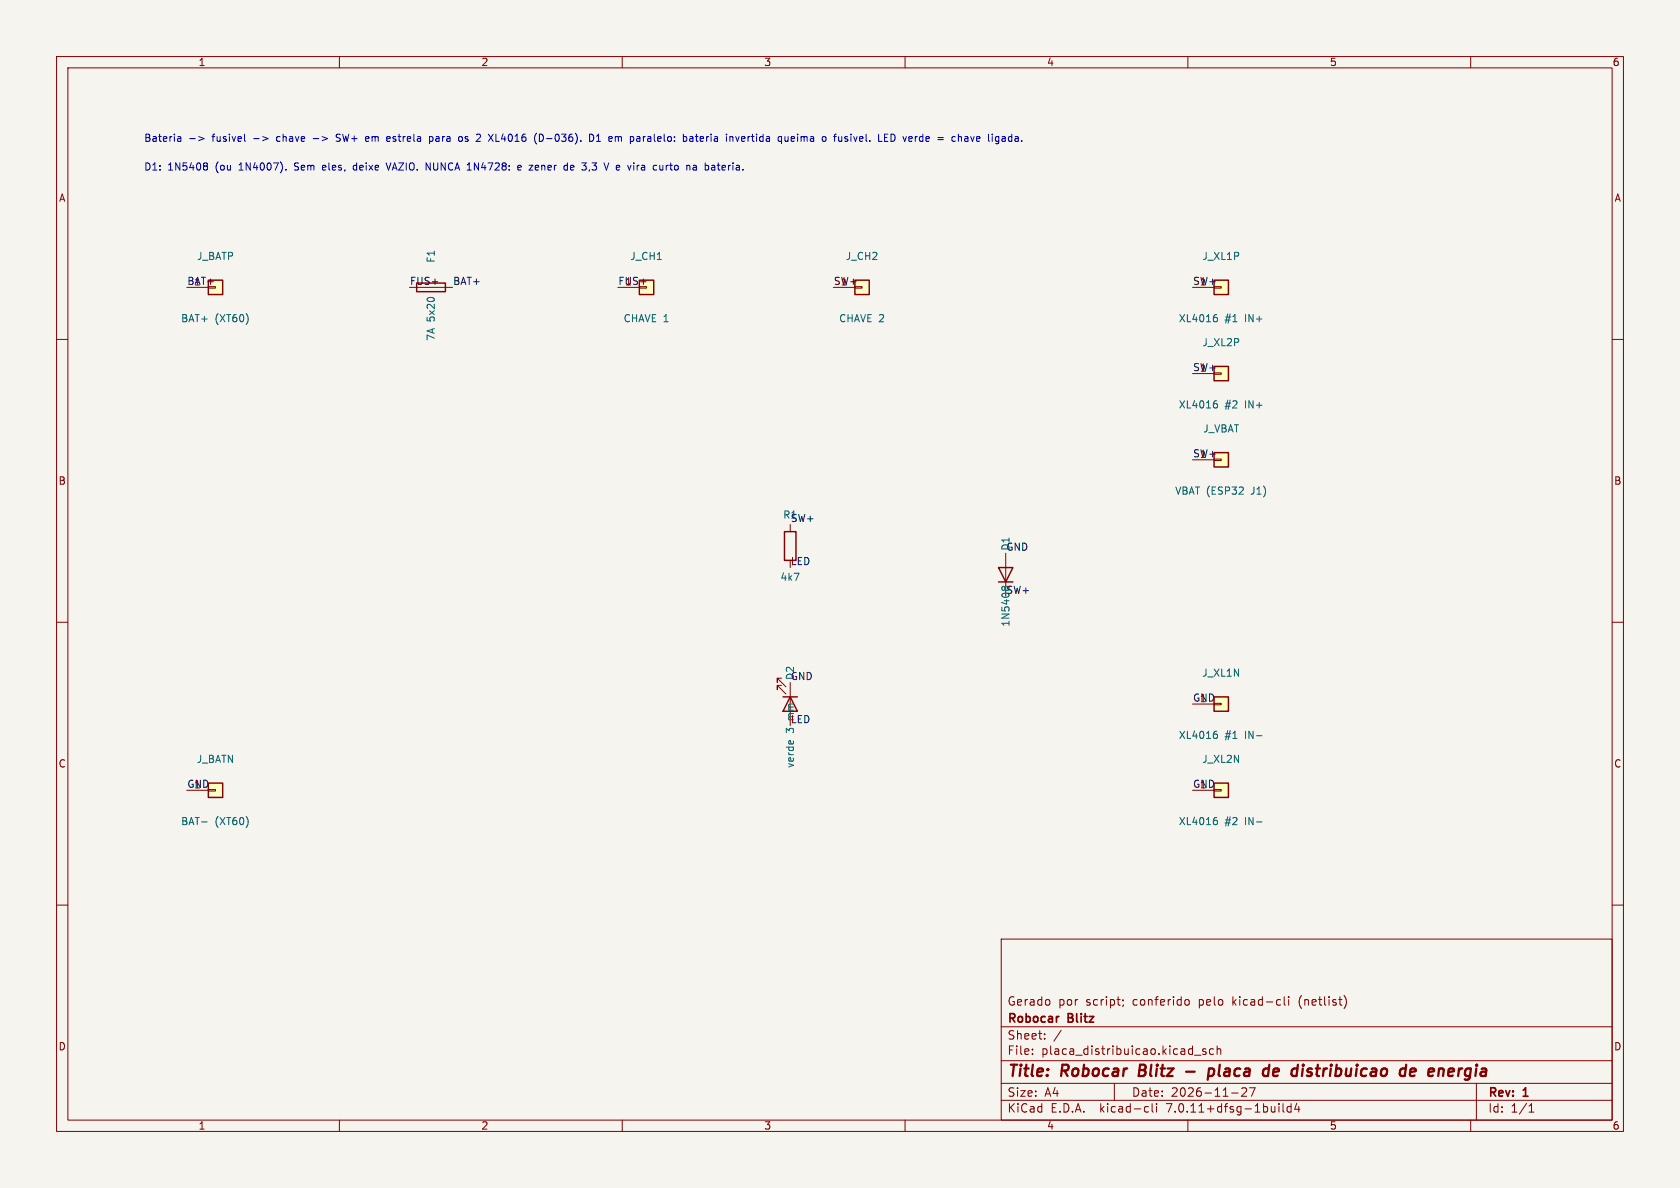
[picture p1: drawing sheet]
<svg xmlns="http://www.w3.org/2000/svg" width="297mm" height="210mm" viewBox="0 0 297 210" stroke-linecap="round" stroke-linejoin="round" font-family="sans-serif">
<path d="M0 0h297v210h-297z" fill="#f5f4ef" stroke="#f5f4ef" stroke-width=".18"/>
<g fill="none" stroke="#840000" stroke-width=".18">
<path d="M10 10h277v190h-277zM12 12h273v186h-273zM60 10v2M110 10v2M160 10v2M210 10v2M260 10v2M10 60h2M33 50.8h3.8M36.8 50.7h1.3v.2h-1.3zM73.7 50.8h6.3M109.2 50.8h3.8"/>
<path d="M147.3 50.8h3.8M151.1 50.7h1.3v.2h-1.3zM210.8 50.8h3.8M214.6 50.7h1.3v.2h-1.3zM285 60h2M210.8 66h3.8M214.6 65.9h1.3v.3h-1.3zM139.7 92.7v1.3M177.8 97.8v7.6M210.8 81.3h3.8M214.6 81.2h1.3v.2h-1.3zM10 110h2"/>
<path d="M138.2 119.9h-.8v.8v-.8l1.5 1.5M285 110h2M33 139.7h3.8M36.8 139.6h1.3v.2h-1.3zM138.2 121.2h-.8v.7v-.7l1.5 1.5M139.7 120.7v7.6M210.8 139.7h3.8M210.8 124.5h3.8M214.6 139.6h1.3v.2h-1.3zM214.6 124.3h1.3v.3h-1.3zM10 160h2M285 160h2"/>
<path d="M177 166h108v32h-108zM198.5 176.8v.1M198.6 177.6l-.1 .3M209.6 176.8l.4-.1 .2 .3v.6l-.2 .1-.4-.1M227 176.2v1.3l.2 .2M227.8 176.2v.1M227.8 176.7v1M237.6 176a1.72 1.72 0 0 1 0 2.3M60 198v2M110 198v2M160 198v2M177 194.5h108"/>
<path d="M177 191.5h108M177 187.5h108M177 181.5h108M182.5 186.3v.1M182.5 185.5v.1M184.7 183.6v.1M184.7 182.8v.1M187.6 182.1l-1.3 2M197 191.5v3M202.6 195.6l.4 .1M203 196.5l-.4 .1M203.7 195.1v1.3l.2 .2"/>
<path d="M204.5 195.1v.1M204.5 195.6v1M210 198v2M211.2 186.5h1.1M213.2 185.5l-.4-.1-.2 .2 .1 .2 .5 .2v.3h-.6M214.5 185.5l-.4-.1-.3 .3v.4l.2 .2h.5M215.2 185.5l.2-.1 .3 .1 .1 .9M215.2 184.9v1.5M217.7 193.2h1.2M220.3 192.4v.5l-.8 .9h.9M221.9 192.3l-.7 1.5M226.1 195.1v.1"/>
<path d="M226.1 195.6v1M226.8 195.1v1.3l.2 .2M228.2 195.7l-.4-.1-.3 .3v.4l.2 .2h.5M228.2 195.1v1.5M229.2 195l-.3 1.1h.9M229.6 195.6v1M260 198v2M261 191.5v6.5M270.3 196.6h.9M270.3 195.5l.4-.4v1.5"/>
</g>
<g fill="none" stroke="#840000" stroke-width=".4">
<path d="M201.6 188.2l-.3 2h.8M209.7 189.4h1.5M213.7 189l.2-.1 .6 .1 .2 .3-.1 .5a.66 .66 0 0 1-1 .3M213.8 188.9l-.3 2M224.1 188.9l.2 .1M224.4 188.2l-.2 2M225.8 188.9l-.5 .1-.2 .9 .2 .3 .6-.1M226.1 189.4l-1 .1M231 190.1l.2 .1 .6-.1M231.8 188.9l-.5 .1-.2 .3 .1 .1 .6 .2M249.3 189.5l1-.1-.1-.4-.5-.1-.4 .3v.9l.2 .1 .6-.1M256.4 188.9l.6 .1v.4l-1 .1"/>
<path d="M256.8 190.1l-.2 .1"/>
</g>
<path d="M187.1 179.7h.1" fill="none" stroke="#840000" stroke-width=".3"/>
<g fill="none" stroke="#840000" stroke-width=".25">
<path d="M36.8 49.5h2.6v2.6h-2.6zM73.7 50h5v1.6h-5zM113 49.5h2.6v2.6h-2.6zM151.1 49.5h2.6v2.6h-2.6zM214.6 49.5h2.6v2.6h-2.6zM214.6 64.8h2.6v2.5h-2.6zM138.7 94h2v5.1h-2zM214.6 80h2.6v2.6h-2.6zM176.5 100.3h2.6l-1.3 2.6zM176.5 102.9h2.6M36.8 138.4h2.6v2.6h-2.6zM138.4 123.2h2.6"/>
<path d="M139.7 123.2l1.3 2.5h-2.6zM214.6 138.4h2.6v2.6h-2.6zM214.6 123.2h2.6v2.5h-2.6z"/>
</g>
<path d="M214.8 56.1h.2l.2 .2v.5l-.4 .1M214.9 55.6h.2M214.8 71.3h.2l.2 .3v.4l-.4 .1M214.9 70.8h.2M177.4 103.7l-.3 .2 .1 .4M214.8 129.8h.2l.2 .2v.4l-.4 .1M214.9 129.3h.2M222.1 130.1h1M35.7 145.3h.9M214.8 145h.2l.2 .2v.5l-.4 .1M214.9 144.5h.2M222.1 145.3h1" fill="none" stroke="#006464" stroke-width=".18"/>
<g fill="#ffffc2" stroke="#ffffc2" stroke-width=".18">
<path d="M36.8 138.4h2.6v2.6h-2.6z"/>
<path d="M214.6 80h2.6v2.6h-2.6z"/>
<path d="M214.6 64.8h2.6v2.5h-2.6z"/>
<path d="M214.6 49.5h2.6v2.6h-2.6z"/>
<path d="M151.1 49.5h2.6v2.6h-2.6z"/>
<path d="M36.8 49.5h2.6v2.6h-2.6z"/>
<path d="M214.6 138.4h2.6v2.6h-2.6z"/>
<path d="M214.6 123.2h2.6v2.5h-2.6z"/>
<path d="M113 49.5h2.6v2.6h-2.6z"/>
</g>
<g fill="none" stroke="#0000c2" stroke-width=".18">
<path d="M31.5 24.1h.3l.2 .2v.7M32 24.9l-.5 .1M32 24.4l-.5 .1M33.5 24.5h1M35.1 24.1l1 .4-1 .4M36.2 28.8h.2l.3 .2-.3 .3M36.2 29.3h.2M36.4 29.3l.2 .2 .1 .3-.3 .3h-.2M43.2 23.7v1.1l.2 .2M44.9 24.5h.9M46.4 24.1l1 .4-1 .4M50.5 29.9v.2"/>
<path d="M55.4 24.5h.9M57.2 29.2l-.2 .2v.5l.2 .2M57.6 29.5l-.6 .1M59.4 24.9l.5 .1M60 23.7h-.3l-.3 .3 .1 .3 .4 .1M62.9 29.2h-.2l-.2 .3v.4l.4 .2M64.7 24.2h.5M64.7 24.9h.5M65.2 24.4l-.6 .2M68.3 28.8l.4 1.3 .4-1.3M68.6 24.1l.3 .1 .1 .2-.6 .2M68.9 24.9l-.3 .1"/>
<path d="M75.3 28.8l.8 1.3v-1.3M75.9 24.2l.4-.1 .2 .3-.1 .5h-.5M75.9 24.1v1.3M81.3 24.1l.3 .1 .1 .2v.5l-.4 .1M87.7 23.7v1.3h.6M91.5 29.6l.6-.1v-.2l-.4-.1-.2 .2 .1 .6h.5M94.7 30l.3 .1M95 29.2l-.3 .1M95.2 29.5l-.6 .1M95.3 23.7a.64 .64 0 0 1 .8 .7 .64 .64 0 0 1-.8 .6zM101.3 29.2h-.3l-.1 .2v.6l.4 .1M101.5 29.5l-.6 .1"/>
<path d="M104.2 23.7a.64 .64 0 0 1 .8 .7 .64 .64 0 0 1-.8 .6zM105.4 25h.8M105.4 24.1l.4-.4v1.3M109.1 24.1l.2 .2M109.3 24.3v.7M109.8 24.2l-.3-.1-.2 .2M113.7 24.1v.9M113.8 24.3l-.1 .1M117.8 29.2v.9M118.1 29.2l-.3 .3M122 24.2h.4l.1 .8M122.5 24.4l-.4 .1-.2 .2 .2 .3 .4-.1"/>
<path d="M122.9 24.1h.5M123 29.3l.1 .8M123.1 23.7v1.1l.3 .2M123.1 30l-.1 .1M123.1 29.5l-.1 .1M126.8 29.2h.5M127.2 30.1h.1M130.1 24.1l.3 .9 .3-.9M131.3 24.1l-.2 .2v.5l.2 .2M131.7 24.4l-.6 .2M139.3 24.9l-.2 .1-.3-.1M139.3 24.1v.9"/>
<path d="M139.9 24.6l.6-.2-.1-.2-.4-.1-.1 .2v.6h.5M147.4 24.1h.4M147.8 23.7l-.3 .2v1.1M148.3 24.1v.7l.3 .2M157.5 23.7a.64 .64 0 0 1 .8 .7 .64 .64 0 0 1-.8 .6zM169.4 23.7v1.3M169.8 24.1l-.4 .2M171.6 24.1l.3 .9 .3-.9M178.3 24.7l.2 .3 .4-.1M178.9 24.2l-.4-.1-.2 .3M178.9 23.7v1.3"/>
</g>
<g font-size="2.8" fill="#840000">
<text x="178" y="190.9">Title:</text>
<text x="187.7" y="190.9">Robocar</text>
<text x="202.2" y="190.9">Blitz</text>
<text x="216.1" y="190.9">placa</text>
<text x="226.6" y="190.9">de</text>
<text x="232.4" y="190.9">distribuicao</text>
<text x="252.4" y="190.9">de</text>
<text x="258.2" y="190.9">energia</text>
</g>
<g font-size="2.1" fill="#840000">
<text x="178" y="178">Gerado</text>
<text x="187.1" y="178">por</text>
<text x="192" y="178">script;</text>
<text x="200.4" y="178">conferido</text>
<text x="212.2" y="178">pelo</text>
<text x="218.3" y="178">kicad-cli</text>
<text x="230.2" y="178">(netlist)</text>
<text x="178" y="184">Sheet:</text>
<text x="178" y="181.2">Robocar</text>
<text x="188.9" y="181.2">Blitz</text>
<text x="178" y="186.7">File:</text>
<text x="184.1" y="186.7">placa_distribuicao.kicad_sch</text>
<text x="178" y="196.9">KiCad</text>
<text x="178" y="194.1">Size:</text>
<text x="184.7" y="194.1">A4</text>
<text x="185.7" y="196.9">E.D.A.</text>
<text x="194.6" y="196.9">kicad-cli</text>
<text x="200" y="194.1">Date:</text>
<text x="206.5" y="196.9">7.0.11+dfsg-1build4</text>
<text x="207" y="194.1">2026-11-27</text>
<text x="263" y="194.3">Rev:</text>
<text x="263" y="196.9">Id:</text>
<text x="267.1" y="196.9">1/1</text>
<text x="269.4" y="194.3">1</text>
</g>
<g font-size="1.8" fill="#840000">
<text x="35" y="11.9">1</text>
<text x="85" y="11.9">2</text>
<text x="135" y="11.9">3</text>
<text x="185" y="11.9">4</text>
<text x="235" y="11.9">5</text>
<text x="285" y="11.9">6</text>
<text x="10.3" y="35.9">A</text>
<text x="285.3" y="35.9">A</text>
<text x="10.3" y="85.9">B</text>
<text x="285.3" y="85.9">B</text>
<text x="10.3" y="135.9">C</text>
<text x="285.3" y="135.9">C</text>
<text x="10.3" y="185.9">D</text>
<text x="285.3" y="185.9">D</text>
<text x="35" y="199.9">1</text>
<text x="85" y="199.9">2</text>
<text x="135" y="199.9">3</text>
<text x="185" y="199.9">4</text>
<text x="235" y="199.9">5</text>
<text x="285" y="199.9">6</text>
</g>
<g font-size="1.8" fill="#0000c2">
<text x="25.4" y="25.2">Bateria</text>
<text x="37.7" y="25.2">fusivel</text>
<text x="49.4" y="25.2">chave</text>
<text x="56" y="25.2">-&gt;</text>
<text x="60.3" y="25.2">SW+</text>
<text x="65.7" y="25.2">em</text>
<text x="69.7" y="25.2">estrela</text>
<text x="77.4" y="25.2">para</text>
<text x="82.8" y="25.2">os</text>
<text x="86.1" y="25.2">2</text>
<text x="88.5" y="25.2">XL4016</text>
<text x="96.7" y="25.2">(D-036).</text>
<text x="106.7" y="25.2">D1</text>
<text x="110.3" y="25.2">em</text>
<text x="114.3" y="25.2">paralelo:</text>
<text x="123.9" y="25.2">bateria</text>
<text x="131.7" y="25.2">invertida</text>
<text x="141.1" y="25.2">queima</text>
<text x="149.1" y="25.2">o</text>
<text x="151.4" y="25.2">fusivel.</text>
<text x="159.4" y="25.2">LED verde</text>
<text x="170.3" y="25.2">=</text>
<text x="173" y="25.2">chave</text>
<text x="179.6" y="25.2">ligada.</text>
<text x="25.4" y="30.2">D1:</text>
<text x="29.7" y="30.2">1N5408</text>
<text x="38.2" y="30.2">(ou</text>
<text x="42.5" y="30.2">1N4007).</text>
<text x="52.5" y="30.2">Sem</text>
<text x="57.7" y="30.2">eles,</text>
<text x="63.3" y="30.2">deixe</text>
<text x="69.5" y="30.2">VAZIO.</text>
<text x="76.6" y="30.2">NUNCA 1N4728:</text>
<text x="93.2" y="30.2">e</text>
<text x="95.5" y="30.2">zener</text>
<text x="101.8" y="30.2">de</text>
<text x="105.2" y="30.2">3,3</text>
<text x="109.4" y="30.2">V e</text>
<text x="113.9" y="30.2">vira</text>
<text x="118.6" y="30.2">curto</text>
<text x="124.7" y="30.2">na</text>
<text x="128.1" y="30.2">bateria.</text>
</g>
<g font-size="1.8" fill="#006464">
<text x="34.7" y="46.2">J_BATP</text>
<text x="77.1" y="46.6" transform="rotate(-90 77.1 46.6)">F1</text>
<text x="111.3" y="46.2">J_CH1</text>
<text x="149.4" y="46.2">J_CH2</text>
<text x="212.5" y="46.2">J_XL1P</text>
<text x="31.9" y="57.2">BAT+</text>
<text x="38" y="57.2">(XT60)</text>
<text x="77.1" y="56.9" transform="rotate(-90 77.1 56.9)">5x20</text>
<text x="110.1" y="57.2">CHAVE 1</text>
<text x="148.2" y="57.2">CHAVE 2</text>
<text x="208.3" y="57.2">XL4016</text>
<text x="216.5" y="57.2">#1</text>
<text x="220.2" y="57.2">IN+</text>
<text x="77.1" y="60.4" transform="rotate(-90 77.1 60.4)">7A</text>
<text x="212.5" y="61.4">J_XL2P</text>
<text x="208.3" y="72.4">XL4016</text>
<text x="212.6" y="76.6">J_VBAT</text>
<text x="216.5" y="72.4">#2</text>
<text x="220.2" y="72.4">IN+</text>
<text x="207.7" y="87.6">VBAT (ESP32</text>
<text x="221.3" y="87.6">J1)</text>
<text x="137.9" y="102.9">4k7</text>
<text x="178.7" y="110.9" transform="rotate(-90 178.7 110.9)">1N5408</text>
<text x="212.4" y="119.8">J_XL1N</text>
<text x="140.6" y="129.6" transform="rotate(-90 140.6 129.6)">3</text>
<text x="140.6" y="127.2" transform="rotate(-90 140.6 127.2)">mm</text>
<text x="208.3" y="130.8">XL4016</text>
<text x="216.5" y="130.8">#1</text>
<text x="220.2" y="130.8">IN-</text>
<text x="34.7" y="135.1">J_BATN</text>
<text x="140.6" y="135.9" transform="rotate(-90 140.6 135.9)">verde</text>
<text x="212.4" y="135.1">J_XL2N</text>
<text x="31.9" y="146.1">BAT-</text>
<text x="38" y="146.1">(XT60)</text>
<text x="208.3" y="146.1">XL4016</text>
<text x="216.5" y="146.1">#2</text>
<text x="220.2" y="146.1">IN-</text>
</g>
<g font-size="1.8" fill="#0f0f0f">
<text x="33" y="50.5">BAT+</text>
<text x="34.2" y="50.5">1</text>
<text x="72.4" y="50.5">FUS+</text>
<text x="80" y="50.5">BAT+</text>
<text x="109.2" y="50.5">FUS+</text>
<text x="110.4" y="50.5">1</text>
<text x="147.3" y="50.5">SW+</text>
<text x="148.5" y="50.5">1</text>
<text x="210.8" y="50.5">SW+</text>
<text x="212" y="50.5">1</text>
<text x="210.8" y="65.7">SW+</text>
<text x="212" y="65.8">1</text>
<text x="210.8" y="80.9">SW+</text>
<text x="212" y="81">1</text>
<text x="138.4" y="91.9">R1</text>
<text x="139.7" y="92.4">SW+</text>
<text x="139.7" y="100">LED</text>
<text x="177.8" y="97.4">GND</text>
<text x="178.7" y="97.4" transform="rotate(-90 178.7 97.4)">D1</text>
<text x="177.8" y="105.1">SW+</text>
<text x="139.7" y="120.3">GND</text>
<text x="140.6" y="120.3" transform="rotate(-90 140.6 120.3)">D2</text>
<text x="210.8" y="124.1">GND</text>
<text x="212" y="124.2">1</text>
<text x="139.7" y="127.9">LED</text>
<text x="33" y="139.4">GND</text>
<text x="34.2" y="139.4">1</text>
<text x="210.8" y="139.4">GND</text>
<text x="212" y="139.4">1</text>
</g>
</svg>
